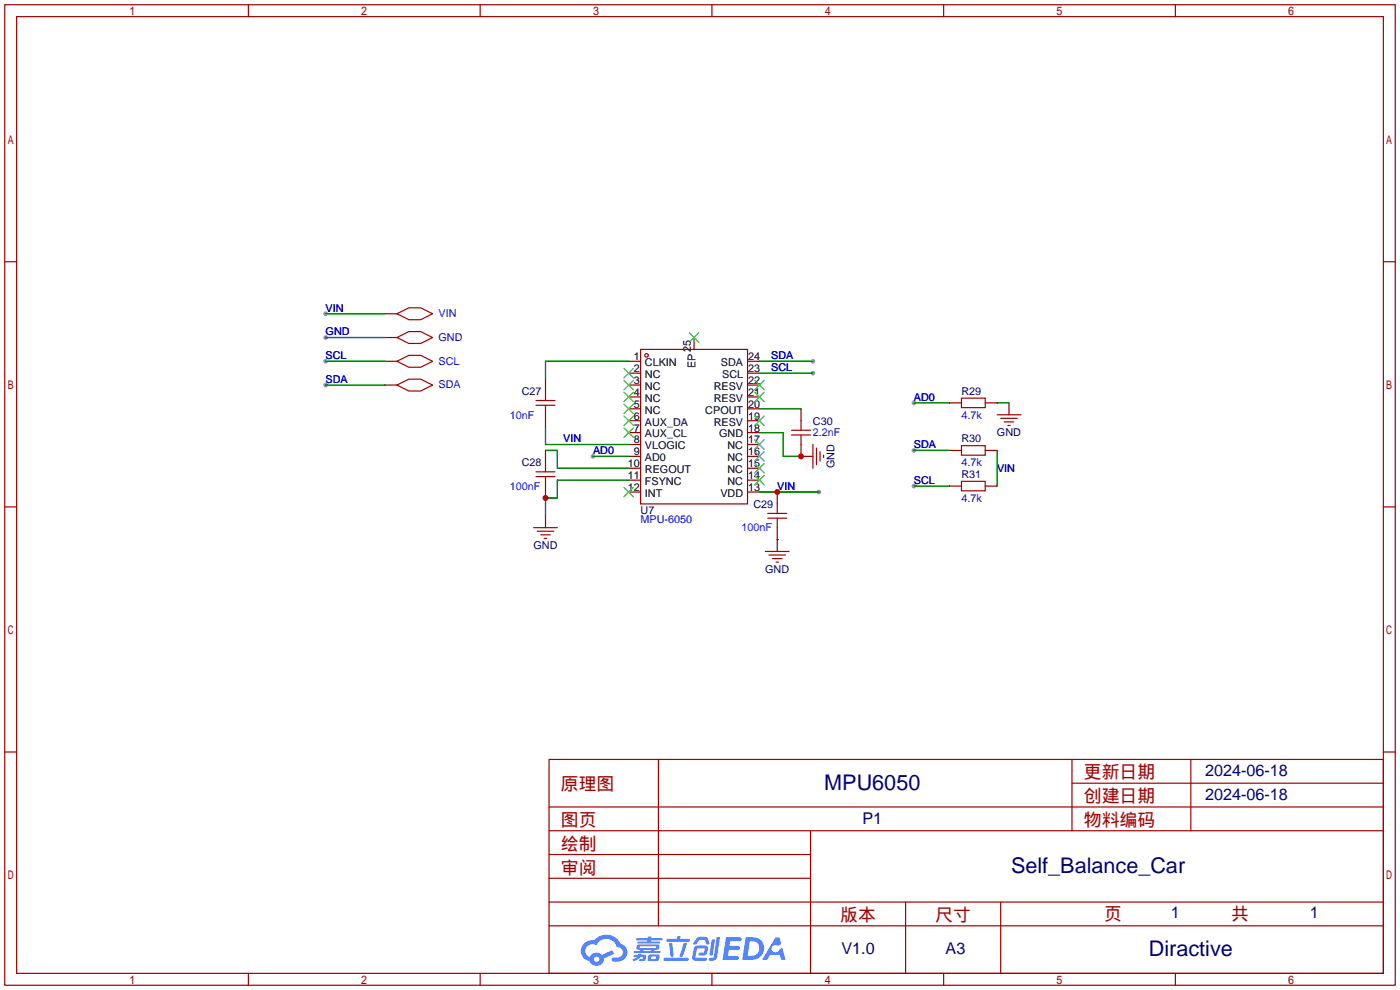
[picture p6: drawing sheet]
<svg xmlns="http://www.w3.org/2000/svg" width="299mm" height="212mm" viewBox="0 0 299 212" stroke-linecap="round" stroke-linejoin="round" font-family="sans-serif">
<g fill="#999">
<circle cx="173.7" cy="79.8" r=".51"/>
<circle cx="173.7" cy="77.2" r=".51"/>
<circle cx="175" cy="105.2" r=".51"/>
<circle cx="126.7" cy="97.5" r=".51"/>
<circle cx="195.3" cy="86.1" r=".51"/>
<circle cx="195.3" cy="96.3" r=".51"/>
<circle cx="195.3" cy="103.9" r=".51"/>
<circle cx="69.6" cy="67.1" r=".51"/>
<circle cx="69.6" cy="72.1" r=".51"/>
<circle cx="69.6" cy="77.2" r=".51"/>
<circle cx="69.6" cy="82.3" r=".51"/>
</g>
<g fill="none" stroke="#a10000" stroke-width=".25">
<path d="M1 1h297.2v209.6h-297.2zM3.6 3.6h292.1v204.4h-292.1zM53.1 1v2.6M102.6 1v2.6M152.1 1v2.6M201.7 1v2.6M251.2 1v2.6M1 55.9h2.6M295.7 55.9h2.5M1 108.3h2.6M295.7 108.3h2.5M1 160.7h2.6"/>
<path d="M117.3 162.3h178.4v45.7h-178.4zM117.3 177.5h178.4M117.3 172.5h178.4M140.7 162.3v35.6M173.2 177.5v30.5M229.1 162.3v15.2M229.1 167.4h66.6M254.5 162.3v15.2M295.7 160.7h2.5M117.3 182.6h55.9M117.3 197.9h178.4M117.3 192.8h178.4"/>
<path d="M117.3 187.7h55.9M193.5 192.8v15.2M213.9 192.8v15.2M53.1 208v2.6M102.6 208v2.6M152.1 208v2.6M201.7 208v2.6M251.2 208v2.6"/>
</g>
<g fill="#5487ff">
<path d="M155.2 200.3h2.6a.48 .48 0 0 1 .7 .4 .48 .48 0 0 1-.6 .4h-1.8l-.2 1.1h1.9a.43 .43 0 0 1 .4 .4 .43 .43 0 0 1-.5 .4h-1.9l-.2 1.3h1.7a.45 .45 0 0 1 .5 .2 .45 .45 0 0 1-.1 .6h-3.3z"/>
<path d="M165.7 200.3h.9l.4 1.5-.8 .3a.84 .84 0 0 0-1.2 .3 .84 .84 0 0 0 .4 1.1 .84 .84 0 0 0 1.1-.4l.1-.2 .6-.3 .7 2.5h-1l-.2-1h-2.1l-.6 1h-1.1z"/>
<path d="M152.1 200.8h.7l-.5 3.1a.36 .36 0 0 1-.3 .3 .36 .36 0 0 1-.4-.3z"/>
<path d="M153.2 200.2h.7l-.6 4.3a1.13 1.13 0 0 1-1.8 .6l.2-.4h.7l.2-.2z"/>
<path d="M148.9 200.6l.6-.4h1a.77 .77 0 0 1 .9 .5l.3 1-.2 .2h-.5l-.3-.9-.2-.2-1 .1-.7 1-.6-.1-.1-.2z"/>
<path d="M148.4 202.4l.6-.3h1.7a.81 .81 0 0 1 .7 .5 .81 .81 0 0 1-.2 .8 .81 .81 0 0 1-.9 .8h-.7a.32 .32 0 0 1-.3-.3 .32 .32 0 0 1 .4-.3h.7l.2-.9-1.6 .1-.4 1.8 2.2 .1a.32 .32 0 0 1 .3 .4 .32 .32 0 0 1-.4 .2h-2.2l-.5-.3-.1-.5z"/>
<path d="M141.9 204.7h5a.33 .33 0 0 1 .3 .3 .33 .33 0 0 1-.3 .3h-4.9l-.2-.1z"/>
<path d="M146.1 201.5h.8l-.7 2a.98 .98 0 0 1-.7 1.1l-.3-.3z"/>
<path d="M143 201.6h.7l.3 2.5a.34 .34 0 0 1-.3 .4 .34 .34 0 0 1-.4-.3z"/>
<path d="M142.5 200.7h2.1l.3-.6h.6l-.1 .6h1.7a.32 .32 0 0 1 .4 .3 .32 .32 0 0 1-.4 .3h-4.5l-.2-.2z"/>
<path d="M135.5 204.1h.9l.1-.3h.6v.3h.8a.82 .82 0 0 1-.5 1.3h-.8v-.4l.7-.1 .1-.3a.68 .68 0 0 0-1 .4l-1.1 .4-.1-.4 .9-.5h-.7z"/>
<path d="M136 200.5h2.4l.1-.3h.7v.3h2.2l.2 .3-.2 .2h-2.3v.2h1.8l.2 .3-.2 .1h-4.5l-.1-.4h2l.1-.2h-2.3l-.1-.2z"/>
<path d="M159.4 200.3l-.8 4.9h1.7a2.5 2.5 0 0 0 3-2.5 2.5 2.5 0 0 0-3.1-2.4zM160.3 201.1a1.61 1.61 0 0 1 2 1.5 1.61 1.61 0 0 1-1.8 1.7h-.7z"/>
<path d="M136.2 202a.55 .55 0 0 0-.2 .8 .55 .55 0 0 0 .7 .2l.1 .3h-1.3v.3l5.4 .1 .3-.2-.2-.2h-1.2l.2-.3a.7 .7 0 0 0 .8-.3 .7 .7 0 0 0 0-.8l-4.2-.1zM136.8 202.3l3.3-.1 .1 .1-.2 .3h-3.2zM137.5 203h1.7l-.2 .3h-1.4z"/>
<path d="M138.6 204.2a1.05 1.05 0 0 0 0 1.2 2.91 2.91 0 0 0 2.2-.2 .98 .98 0 0 0 0-1.2h-1.6zM139.2 204.5l.9-.1 .1 .4-.2 .2-.8-.1z"/>
<path d="M124.9 201.6a2.23 2.23 0 0 0-.7 2.3 2.23 2.23 0 0 0 1.8 1.6 1.58 1.58 0 0 0 1.8 .9 1.58 1.58 0 0 0 1.3-1.5l2.2-1.1-.5-.7-2.1 1a1.65 1.65 0 0 0-2.7 .4 1.45 1.45 0 0 1-.8-1.9 1.45 1.45 0 0 1 2-.7l.3 .1a2.3 2.3 0 0 1 2.3-1.3 2.3 2.3 0 0 1 2 1.7 1.12 1.12 0 0 1 1.3 1 1.12 1.12 0 0 1-1.1 1.2h-.7a.45 .45 0 0 0-.6 .4 .45 .45 0 0 0 .5 .5 2.21 2.21 0 0 0 2.2-.5 2.21 2.21 0 0 0 .5-2.3 2.13 2.13 0 0 0-1.3-1.1 3.3 3.3 0 0 0-5.6-.7l-1.1 .1zM127 205a.57 .57 0 0 1 1.1 0 .57 .57 0 0 1-1.1 0z"/>
</g>
<g fill="none" stroke="#a10000" stroke-width=".25">
<path d="M84.8 67.1l2.6-1.3h2.5l2.6 1.3-2.6 1.2h-2.5zM84.8 72.1l2.6-1.2h2.5l2.6 1.2-2.6 1.3h-2.5zM84.8 77.2l2.6-1.3h2.5l2.6 1.3-2.6 1.3h-2.5zM136.9 74.7h22.9v33h-22.9zM84.8 82.3l2.6-1.3h2.5l2.6 1.3-2.6 1.3h-2.5zM114.6 86.6h4M114.6 85.6h4M116.6 83.6v2M116.6 86.6v2M116.6 98.8v2M169.2 93h4M169.2 91.9h4"/>
<path d="M171.2 89.9v2M171.2 93v2M173.7 95v5.1M174.5 95.8v3.5M175.3 96.5v2.1M176 97.3v.5M205.5 85.1h5.1v2h-5.1zM205.5 95.2h5.1v2.1h-5.1zM213.1 88.6h5.1M213.9 89.4h3.5M214.6 90.2h2.1M215.4 90.9h.5"/>
<path d="M114 112.8h5.1M114.6 101.9h4M114.6 100.8h4M114.8 113.5h3.6M115.6 114.3h2M116.3 115.1h.5M116.6 101.9v2M163.6 117.9h5.1M164.1 110.7h4M164.1 109.7h4M164.3 118.6h3.6M165.1 119.4h2"/>
<path d="M166.1 107.7v2M166.1 110.7v2.1M205.5 102.9h5.1v2h-5.1zM165.9 120.1h.5"/>
<circle cx="138.2" cy="75.9" r=".38"/>
</g>
<g fill="none" stroke="#870000" stroke-width=".25">
<path d="M82.3 77.2h2.5M82.3 67.1h2.5M82.3 72.1h2.5M134.4 77.2h2.5M134.4 79.8h2.5M148.3 72.1v2.6M159.8 77.2h2.5M159.8 79.8h2.5M82.3 82.3h2.5M116.6 81v2.6M116.6 88.6v2.6M116.6 96.3v2.5"/>
<path d="M134.4 82.3h2.5M134.4 84.8h2.5M134.4 87.4h2.5M134.4 89.9h2.5M134.4 92.5h2.5M134.4 95h2.5M134.4 97.5h2.5M159.8 82.3h2.5M159.8 84.8h2.5M159.8 87.4h2.5M159.8 89.9h2.5M159.8 92.5h2.5"/>
<path d="M159.8 95h2.5M159.8 97.5h2.5M171.2 95v2.5h2.5M171.2 87.4v2.5M202.9 86.1h2.6M202.9 96.3h2.6M210.6 86.1h2.5M210.6 96.3h2.5M215.6 86.1v2.5M116.6 103.9v2.5M116.6 110.2v2.6M134.4 100.1h2.5"/>
<path d="M134.4 102.6h2.5M134.4 105.2h2.5M159.8 100.1h2.5M159.8 102.6h2.5M159.8 105.2h2.5M166.1 105.2v2.5M166.1 112.8v5.1M202.9 103.9h2.6M210.6 103.9h2.5"/>
</g>
<g fill="none" stroke="#3c3" stroke-width=".25">
<path d="M133.3 78.7l2.1 2.1M135.4 78.7l-2.1 2.1M147.3 71.1l2.1 2.1M149.4 71.1l-2.1 2.1M133.3 81.3l2.1 2M133.3 83.8l2.1 2.1M133.3 86.4l2.1 2M133.3 88.9l2.1 2M133.3 91.4l2.1 2.1M135.4 81.3l-2.1 2M135.4 83.8l-2.1 2.1M135.4 86.4l-2.1 2"/>
<path d="M135.4 88.9l-2.1 2M135.4 91.4l-2.1 2.1M161.3 99.1l2 2M161.3 96.5l2 2.1M161.3 94l2 2M161.3 88.9l2 2M161.3 83.8l2 2.1M161.3 81.3l2 2M163.3 99.1l-2 2M163.3 96.5l-2 2.1M163.3 94l-2 2M163.3 88.9l-2 2"/>
<path d="M163.3 83.8l-2 2.1M163.3 81.3l-2 2M133.3 104.1l2.1 2.1M135.4 104.1l-2.1 2.1M161.3 101.6l2 2M163.3 101.6l-2 2"/>
</g>
<g fill="none" stroke="#008700" stroke-width=".25">
<path d="M69.6 77.2h12.7M69.6 67.1h12.7M69.6 72.1h12.7M134.4 77.2h-17.8v3.8M162.3 77.2h11.4M162.3 79.8h11.4M69.6 82.3h12.7M116.6 91.2v3.8h17.8M116.6 96.3h2.5v3.8h15.3M126.7 97.5h7.7M162.3 87.4h8.9M162.3 92.5h5.1v5h3.8"/>
<path d="M195.3 96.3h7.6M195.3 86.1h7.6M213.1 86.1h2.5M213.1 96.3v7.6M134.4 102.6h-15.3v3.8h-2.5v3.8M162.3 105.2h12.7M166.1 115.3h.1M195.3 103.9h7.6"/>
</g>
<g fill="#c00">
<circle cx="116.6" cy="106.4" r=".63"/>
<circle cx="166.1" cy="105.2" r=".63"/>
<circle cx="171.2" cy="97.5" r=".63"/>
</g>
<g font-size="4.6" fill="#000080">
<text x="176.2" y="168.8">MPU6050</text>
<text x="216.1" y="186.6">Self_Balance_Car</text>
<text x="245.5" y="204.3">Diractive</text>
</g>
<g font-size="3.8" fill="#a00000">
<text x="231.6" y="166.4">更新日期</text>
<text x="119.9" y="168.9">原理图</text>
<text x="231.6" y="171.5">创建日期</text>
<text x="119.9" y="176.5">图页</text>
<text x="231.6" y="176.5">物料编码</text>
<text x="119.9" y="181.6">绘制</text>
<text x="119.9" y="186.7">审阅</text>
<text x="179.6" y="196.9">版本</text>
<text x="199.9" y="196.9">尺寸</text>
<text x="236" y="196.6">页</text>
<text x="263.1" y="196.6">共</text>
</g>
<g font-size="3.5" fill="#000080">
<text x="257.6" y="165.9">2024-06-18</text>
<text x="257.6" y="171">2024-06-18</text>
<text x="184.3" y="176">P1</text>
<text x="250.2" y="196.1">1</text>
<text x="280" y="196.1">1</text>
<text x="179.8" y="204">V1.0</text>
<text x="202.1" y="204">A3</text>
</g>
<g font-size="2.3" fill="#00f">
<text x="69.6" y="66.6">VIN</text>
<text x="69.6" y="71.7">GND</text>
<text x="93.7" y="67.7">VIN</text>
<text x="69.6" y="76.8">SCL</text>
<text x="93.7" y="72.8">GND</text>
<text x="93.7" y="77.9">SCL</text>
<text x="164.8" y="76.8">SDA</text>
<text x="69.6" y="81.8">SDA</text>
<text x="93.7" y="83">SDA</text>
<text x="164.8" y="79.3">SCL</text>
<text x="109" y="89.5">10nF</text>
<text x="195.3" y="85.6">AD0</text>
<text x="205.5" y="89.5">4.7k</text>
<text x="120.4" y="94.5">VIN</text>
<text x="173.7" y="93.3">2.2nF</text>
<text x="195.3" y="95.8">SDA</text>
<text x="126.7" y="97.1">AD0</text>
<text x="205.5" y="99.6">4.7k</text>
<text x="213.1" y="100.9">VIN</text>
<text x="109" y="104.7">100nF</text>
<text x="166.1" y="104.7">VIN</text>
<text x="195.3" y="103.4">SCL</text>
<text x="205.5" y="107.2">4.7k</text>
<text x="136.9" y="111.8">MPU-6050</text>
<text x="158.5" y="113.6">100nF</text>
</g>
<g font-size="2.3">
<text x="135.5" y="77">1</text>
<text x="147.6" y="75.2" transform="rotate(-90 147.6 75.2)">25</text>
<text x="159.9" y="77">24</text>
<text x="135.5" y="79.5">2</text>
<text x="135.5" y="82.1">3</text>
<text x="137.8" y="78.3">CLKIN</text>
<text x="137.8" y="80.8">NC</text>
<text x="137.8" y="83.3">NC</text>
<text x="148.6" y="78.8" transform="rotate(-90 148.6 78.8)">EP</text>
<text x="152.5" y="83.3">RESV</text>
<text x="154.1" y="78.3">SDA</text>
<text x="154.3" y="80.8">SCL</text>
<text x="159.9" y="82.1">22</text>
<text x="159.9" y="79.5">23</text>
<text x="135.5" y="84.6">4</text>
<text x="135.5" y="87.1">5</text>
<text x="135.5" y="89.7">6</text>
<text x="137.8" y="85.9">NC</text>
<text x="137.8" y="88.4">NC</text>
<text x="150.7" y="88.4">CPOUT</text>
<text x="152.5" y="85.9">RESV</text>
<text x="159.9" y="89.7">19</text>
<text x="159.9" y="87.1">20</text>
<text x="159.9" y="84.6">21</text>
<text x="135.5" y="92.2">7</text>
<text x="135.5" y="94.8">8</text>
<text x="137.8" y="91">AUX_DA</text>
<text x="137.8" y="93.5">AUX_CL</text>
<text x="152.5" y="91">RESV</text>
<text x="153.7" y="93.5">GND</text>
<text x="159.9" y="94.8">17</text>
<text x="159.9" y="92.2">18</text>
<text x="134.2" y="99.8">10</text>
<text x="135.5" y="97.3">9</text>
<text x="137.8" y="96">VLOGIC</text>
<text x="137.8" y="98.6">AD0</text>
<text x="137.8" y="101.1">REGOUT</text>
<text x="155.5" y="101.1">NC</text>
<text x="155.5" y="98.6">NC</text>
<text x="155.5" y="96">NC</text>
<text x="159.9" y="99.8">15</text>
<text x="159.9" y="97.3">16</text>
<text x="134.2" y="102.4">11</text>
<text x="134.2" y="104.9">12</text>
<text x="137.8" y="103.7">FSYNC</text>
<text x="137.8" y="106.2">INT</text>
<text x="154" y="106.2">VDD</text>
<text x="155.5" y="103.7">NC</text>
<text x="159.9" y="104.9">13</text>
<text x="159.9" y="102.4">14</text>
</g>
<g font-size="2.3" fill="#000080">
<text x="111.5" y="84.4">C27</text>
<text x="205.5" y="84.4">R29</text>
<text x="173.7" y="90.7">C30</text>
<text x="205.5" y="94.5">R30</text>
<text x="213.1" y="93.1">GND</text>
<text x="111.5" y="99.6">C28</text>
<text x="178.4" y="100.1" transform="rotate(-90 178.4 100.1)">GND</text>
<text x="205.5" y="102.2">R31</text>
<text x="136.9" y="109.8">U7</text>
<text x="161" y="108.5">C29</text>
<text x="114" y="117.3">GND</text>
<text x="163.6" y="122.4">GND</text>
</g>
</svg>
